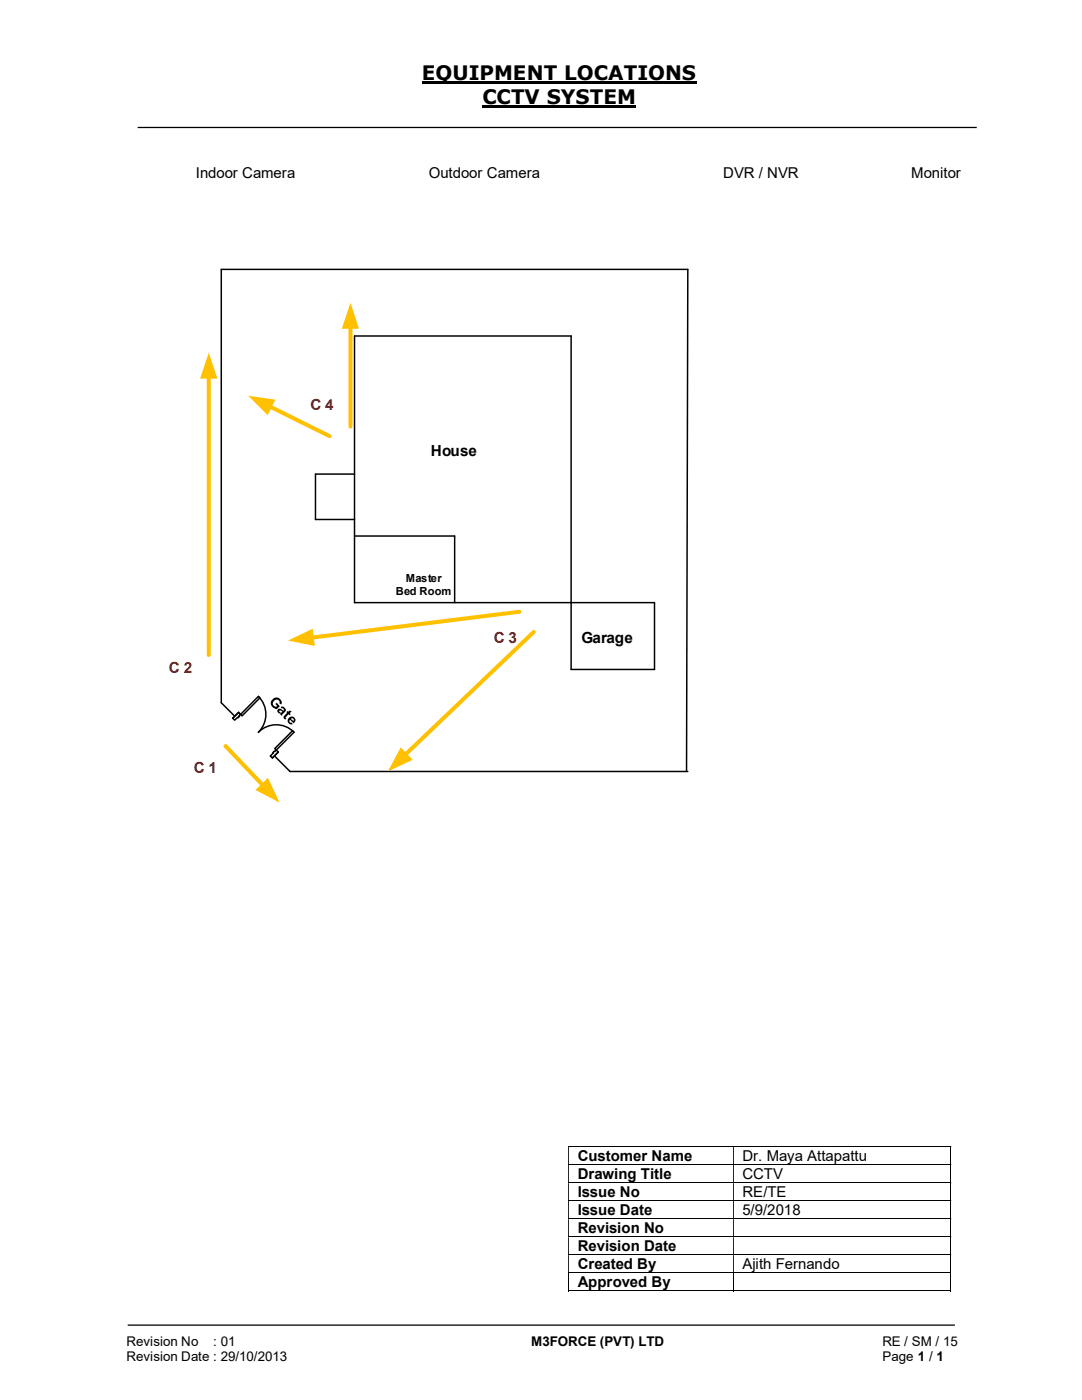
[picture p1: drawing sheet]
<svg xmlns="http://www.w3.org/2000/svg" width="216mm" height="279mm" viewBox="0 0 216 279" stroke-linecap="round" stroke-linejoin="round" font-family="sans-serif">
<path d="M84.2 16.4h54.8M96.3 21.3h30.7" fill="none" stroke="#000" stroke-width=".42"/>
<path d="M27.5 25.4h167.4M25.5 264.5h165" fill="none" stroke="#000" stroke-width=".25"/>
<g fill="none" stroke="#000" stroke-width=".2">
<path d="M113.4 228.8h76.3M113.4 232.4h76.3M113.4 236.1h76.3M113.4 239.6h76.3M189.7 228.9v3.4M189.7 232.5v3.5M189.7 236.1v3.5M189.7 239.7v3.5M113.4 243.2h76.3M113.4 246.8h76.3M113.4 250.4h76.3M113.4 254h76.3"/>
<path d="M113.4 257.6h32.9M113.5 254.1v3.6M146.3 254.1v3.6M146.4 257.6h43.3M189.7 243.3v3.5M189.7 246.9v3.5M189.7 250.5v3.5M189.7 254.1v3.6"/>
</g>
<g fill="#000">
<path d="M189.7 228.7h.1v.2h-.1zM113.4 228.9h.1v3.4h-.1zM146.3 228.9h.1v3.4h-.1z" fill-rule="evenodd"/>
<path d="M189.7 232.3h.1v.2h-.1zM113.4 232.5h.1v3.5h-.1zM146.3 232.5h.1v3.5h-.1z" fill-rule="evenodd"/>
<path d="M189.7 236h.1v.1h-.1zM113.4 236.1h.1v3.5h-.1zM146.3 236.1h.1v3.5h-.1z" fill-rule="evenodd"/>
<path d="M189.7 239.6h.1v.1h-.1zM113.4 239.7h.1v3.5h-.1zM146.3 239.7h.1v3.5h-.1z" fill-rule="evenodd"/>
<path d="M189.7 243.2h.1v.1h-.1zM113.4 243.3h.1v3.5h-.1zM146.3 243.3h.1v3.5h-.1z" fill-rule="evenodd"/>
<path d="M189.7 246.8h.1v.1h-.1zM113.4 246.9h.1v3.5h-.1zM146.3 246.9h.1v3.5h-.1z" fill-rule="evenodd"/>
<path d="M189.7 250.4h.1v.1h-.1zM113.4 250.5h.1v3.5h-.1zM146.3 250.5h.1v3.5h-.1z" fill-rule="evenodd"/>
</g>
<path d="M189.7 254h.1v.1h-.1zM189.7 257.6h.1v.1h-.1z" fill="#000"/>
<path d="M70.7 67.1h43.3v66.5h16.6v-13.3h-59.9zM62.9 94.6h7.8M70.7 107h20v13.3M137 154l.2-100.2h-93v86.5l13.7 13.7h79.3" fill="none" stroke="#000" stroke-width=".3"/>
<path d="M46.4 143.4l1.3-1.2 7.8 7.8-1.2 1.3z" fill-rule="evenodd" fill="#fff"/>
<path d="M46.4 143.4l1.3-1.2 7.8 7.8-1.2 1.3z" fill="none" stroke="#fff" stroke-width=".3"/>
<path d="M54.8 150l-.9 .9 .5 .4 1.1-1.2-.4-.4zM47.6 142.2l.4 .4-1.2 1.1-.4-.4z" fill-rule="evenodd" fill="#fff"/>
<path d="M47.7 142.9l.3-.3-.4-.4-1.2 1.1 .4 .4 .6-.5M54.8 150l.3-.3 .4 .4-1.1 1.2-.5-.4 .6-.6" fill="none" stroke="#000" stroke-width=".3"/>
<path d="M54.4 150.2l.1 .1 .3-.3-.1-.1zM47.4 143.2l.3-.3 .1 .1-.3 .3z" fill-rule="evenodd" fill="#fff"/>
<path d="M51.6 139a5 5 0 0 1 0 7.1 5 5 0 0 1 7.1 0M47.6 142.2l-1.2 1.1M47.7 142.9l.1 .1-.3 .3-.1-.1M54.8 150l-.1-.1-.3 .3 .1 .1M55.5 150.1l-1.1 1.2" fill="none" stroke="#000" stroke-width=".3"/>
<path d="M51.6 139l.3 .3-3.6 3.6-.3-.3z" fill-rule="evenodd" fill="#fff"/>
<path d="M51.6 139l.3 .3-3.6 3.6-.3-.3z" fill="none" stroke="#000" stroke-width=".3"/>
<path d="M54.8 149.4l3.6-3.6 .3 .3-3.6 3.6z" fill-rule="evenodd" fill="#fff"/>
<path d="M54.8 149.4l3.6-3.6 .3 .3-3.6 3.6z" fill="none" stroke="#000" stroke-width=".3"/>
<path d="M45 148.9l7.5 7.9" fill="none" stroke="#ffc000" stroke-width=".8"/>
<path d="M51 157.6l2.5-2.4 2.3 5z" fill="#ffc000"/>
<path d="M41.7 75.1v55.6" fill="none" stroke="#ffc000" stroke-width=".8"/>
<path d="M41.7 70.4l1.7 5.2h-3.5z" fill="#ffc000"/>
<path d="M103.6 122.1l-41.4 5.2" fill="none" stroke="#ffc000" stroke-width=".8"/>
<path d="M57.4 127.8l5-2.3 .4 3.4z" fill="#ffc000"/>
<path d="M62.9 94.6v9.1h7.8" fill="none" stroke="#000" stroke-width=".3"/>
<path d="M106.5 126.1l-25.7 24.6" fill="none" stroke="#ffc000" stroke-width=".8"/>
<path d="M80 149.1l2.3 2.5-4.9 2.4z" fill="#ffc000"/>
<path d="M53.8 81.1l11.9 5.9" fill="none" stroke="#ffc000" stroke-width=".8"/>
<path d="M49.5 79l5.4 .8-1.5 3z" fill="#ffc000"/>
<path d="M69.9 65.2v19.9" fill="none" stroke="#ffc000" stroke-width=".8"/>
<path d="M69.9 60.4l1.7 5.2h-3.4z" fill="#ffc000"/>
<path d="M54.5 139.4a1.01 1.01 0 0 1 1.3 0 1.01 1.01 0 0 1 .3 1.2l-.3-.2a.65 .65 0 0 0-.6-.8 .65 .65 0 0 0-.7 .6 .7 .7 0 0 0 .6 .9l.2-.3-.4-.3 .3-.2 .6 .6-.6 .6a1.16 1.16 0 0 1-1.1-.8 1.16 1.16 0 0 1 .4-1.3zM55.5 141.6a.78 .78 0 0 1 1.1 .2 .27 .27 0 0 0 0-.3 .27 .27 0 0 0-.4-.1l-.2-.3a.66 .66 0 0 1 .8 .2 .66 .66 0 0 1 0 .8l-.6 .8-.3-.3 .1-.1a.58 .58 0 0 1-.5-.3 .58 .58 0 0 1 0-.6zM55.8 141.8a.31 .31 0 0 0 .2 .4 .31 .31 0 0 0 .4-.2zM57.1 142.1l.6-.3 .5 .1-.4 .4 .2 .2-.2 .2-.2-.2-.6 .6 .1 .2-.1 .3a.45 .45 0 0 1-.4-.4 .45 .45 0 0 1 .2-.5l.5-.4zM57.7 143.3a.73 .73 0 0 1 1.1 0 .73 .73 0 0 1-.2 1.1l-.7-.8a.31 .31 0 0 0-.1 .5 .31 .31 0 0 0 .4 .1l.2 .3a.75 .75 0 0 1-.9-.3 .75 .75 0 0 1 .2-.9zM58 143.5l.5 .4a.32 .32 0 0 0 0-.5 .32 .32 0 0 0-.5 .1z" fill="#000"/>
<g font-size="4">
<text x="84.2" y="16">EQUIPMENT LOCATIONS</text>
<text x="96.3" y="20.8">CCTV SYSTEM</text>
</g>
<g font-size="3">
<text x="39.1" y="35.5">Indoor Camera</text>
<text x="85.6" y="35.5">Outdoor Camera</text>
<text x="144.3" y="35.5">DVR / NVR</text>
<text x="181.8" y="35.5">Monitor</text>
<text x="86" y="91">House</text>
<text x="116" y="128.4">Garage</text>
<text x="115.3" y="231.6">Customer Name</text>
<text x="148.2" y="231.6">Dr. Maya Attapattu</text>
<text x="115.3" y="235.3">Drawing Title</text>
<text x="115.3" y="238.8">Issue No</text>
<text x="148.2" y="235.3">CCTV</text>
<text x="148.2" y="238.8">RE/TE</text>
<text x="115.3" y="242.4">Issue Date</text>
<text x="148.2" y="242.4">5/9/2018</text>
<text x="115.3" y="246.1">Revision No</text>
<text x="115.3" y="249.7">Revision Date</text>
<text x="115.3" y="253.3">Created By</text>
<text x="115.3" y="256.9">Approved By</text>
<text x="148.2" y="253.3">Ajith Fernando</text>
</g>
<g font-size="3" fill="#c00000">
<text x="61.9" y="81.7">C 4</text>
<text x="98.5" y="128.4">C 3</text>
<text x="33.7" y="134.2">C 2</text>
<text x="38.7" y="154.2">C 1</text>
</g>
<g font-size="2.7">
<text x="25.2" y="268.7">Revision No</text>
<text x="42.6" y="268.7">: 01</text>
<text x="106" y="268.7">M3FORCE (PVT) LTD</text>
<text x="176.1" y="268.7">RE / SM / 15</text>
<text x="25.2" y="271.7">Revision Date : 29/10/2013</text>
<text x="176.1" y="271.7">Page 1 / 1</text>
</g>
<g font-size="2.2">
<text x="79" y="118.7">Bed Room</text>
<text x="81" y="116.1">Master</text>
</g>
</svg>
